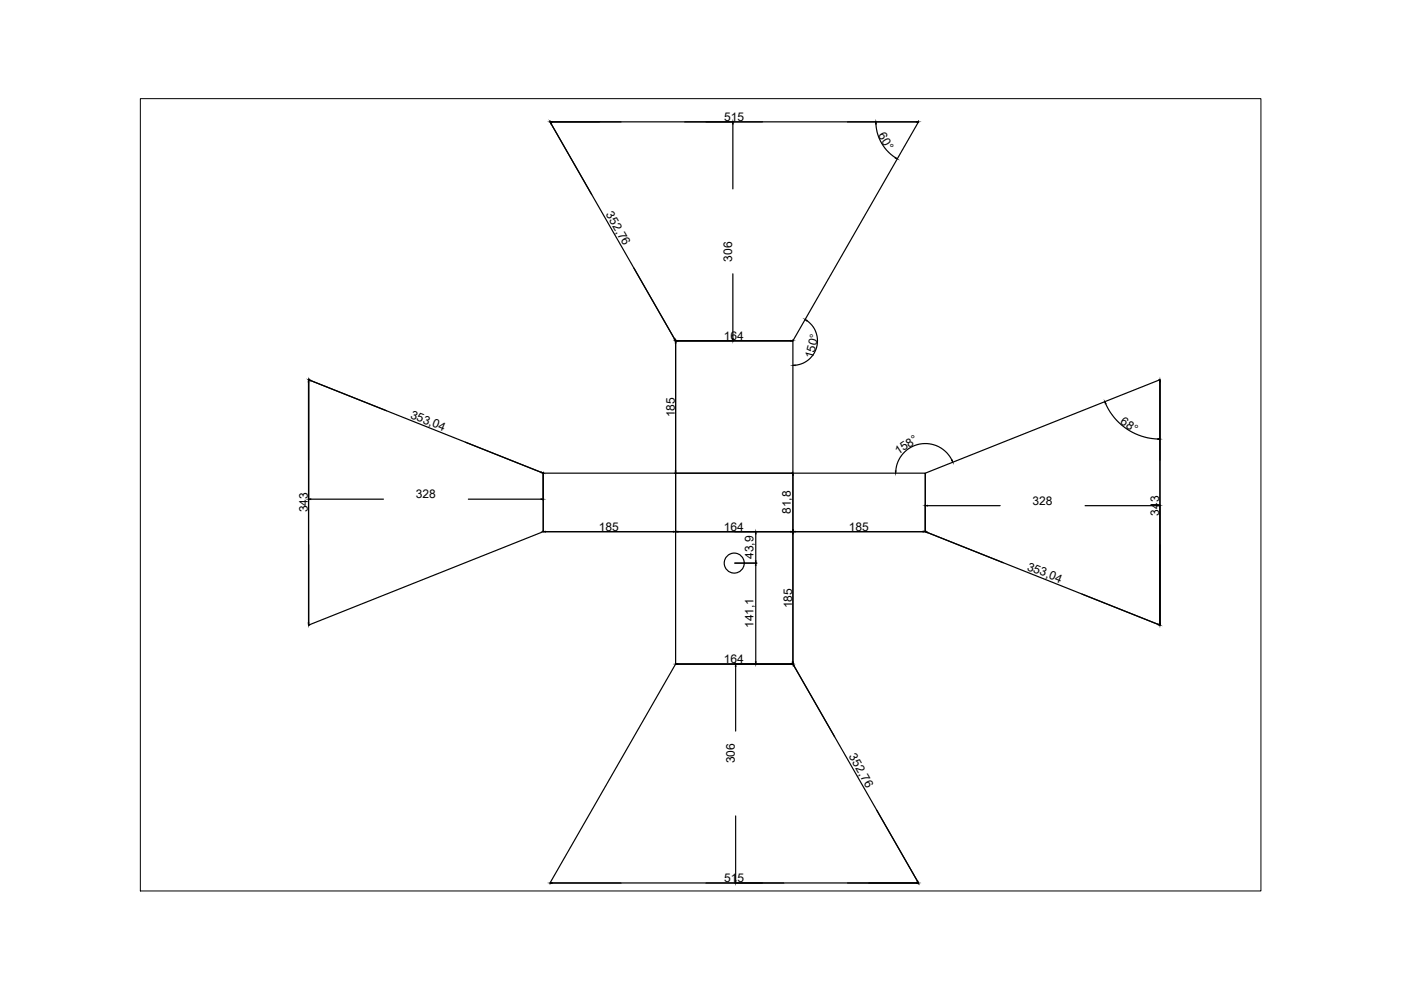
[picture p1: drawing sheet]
<svg xmlns="http://www.w3.org/2000/svg" width="297mm" height="210mm" viewBox="0 0 297 210" stroke-linecap="round" stroke-linejoin="round" font-family="sans-serif">
<!-- layer: 0 -->
<g fill="none" stroke="#000" stroke-width=".25">
<path d="M116.6 25.8h78.1l-26.6 46.5h-24.9zM116.6 25.6v.1M116.7 25.8h15M116.8 25.7l-.1 .1M116.8 26.2l8.7 15M145.2 25.8h16.5M155.4 26.3v13.8M179.7 25.8h14.6M185.7 26.3a9.1 9.1 0 0 0 4.2 7.1M194.7 25.6v.1M134.4 56.9l8.6 15M155.4 58.1v13.7"/>
<path d="M143 72.3h.1M143.2 72.3h24.9v28h-24.9zM143.2 72v.1M143.2 72.7v27.2M143.4 72.3h24.3M143.4 72.2h-.1M168.1 72v.1M171.1 68a5.2 5.2 0 0 1 2 5.6 5.2 5.2 0 0 1-4.5 3.8M65.4 80.5l49.8 19.8v12.4l-49.8 19.8zM65.4 80.5v52M65.5 80.3v.1M65.5 80.5h.2"/>
<path d="M65.8 80.7l16.1 6.4M98.7 93.8l16.1 6.4M201.8 97.6a6.3 6.3 0 0 0-6.8-3.4 6.3 6.3 0 0 0-5.1 5.7M234.4 85.6a12.6 12.6 0 0 0 11.1 7.5M245.7 80.5h.1M245.9 80.5v52M65.9 105.8h15.4M99.3 105.8h15.4M115.2 100.3h28v12.4h-28zM115.2 100.4v5.7M115.2 112.5v.1M115.3 100.1l-.1 .1"/>
<path d="M115.6 112.7h27.2M143 100.3h.1M143.2 100.3h24.9v12.4h-24.9zM143.2 112.7h24.9v28.1h-24.9zM143.2 112.5v.1M143.7 112.7h24M155.8 119.4h4.7M160.2 113.2v5.7M160.2 119.8v20.5M167.9 112.7h.1M167.9 100.3h.1M168.1 100.3h28.1v12.4h-28.1"/>
<path d="M168.1 100.8v11.5M168.1 112.5v.1M168.1 113.2v27.1M168.2 112.7h.1M168.6 112.7h27.1M196.2 100.3l49.7-19.8v52l-49.7-19.8zM196.2 107v5.6M196.3 112.5l-.1 .1M196.6 112.9l16.1 6.4M196.6 107.2h15.5M230.1 107.2h15.4M65.5 132.5h.2"/>
<path d="M229.4 126l16.1 6.4M245.7 132.5h.1M246 132.3v.1M143.2 140.8h24.9l26.6 46.4h-78.1zM143.2 140.6v.1M143.7 140.8h24.3M156 141.2v13.8M168 140.8l-.1 .1M168.1 140.6v.1M168.2 140.8h.1M168.3 141.2l8.6 15M156 173v13.8"/>
<path d="M185.9 171.8l8.6 15M116.6 187.3v.1M117.1 187.2h14.6M149.7 187.2h16.5M179.7 187.2h14.9M194.6 187.3h-.1M194.7 187.3v.1"/>
<circle cx="155.7" cy="119.4" r="2.12"/>
</g>
<g fill="#000" stroke="#000" stroke-width=".21">
<path d="M116.6 25.8l.3 .4-.1 .1zM116.6 25.8h.5v.1zM155.4 25.8l.1 .5h-.2zM185.7 25.8l.1 .5h-.2zM189.9 33.4l.3 .3-.4-.2zM194.3 25.8h.4l-.4 .1zM142.9 71.9l.2-.1 .1 .5zM143.2 72.3l.1 .4h-.1zM143.2 72.3l.5-.1v.1zM155.3 71.8h.2l-.1 .5zM167.7 72.2l.4 .1h-.4zM168.1 77.5l.5-.1v.1z"/>
<path d="M170.7 67.7l.4 .2v.2zM65.4 80.5l.1 .5h-.2zM65.4 80.5l.5 .1-.1 .2zM143.2 99.9h.1l-.1 .4zM189.8 99.9h.2l-.1 .4zM201.8 97.6h.1l.1 .4zM234.2 85.2l.3 .4h-.2zM245.5 93l.4 .1-.4 .1zM245.9 80.5l.1 .5h-.1zM65.4 105.8h.5v.1zM114.7 105.8h.5l-.5 .1zM114.8 100.1l.4 .2-.5-.1z"/>
<path d="M115.2 112.7h.4v.1zM142.8 112.7h.4l-.4 .1zM143.2 112.7h.5v.1zM160.2 112.7l.1 .5h-.1zM160.2 118.9h.1l-.1 .5zM160.2 119.4l.1 .4h-.1zM167.7 112.7h.4l-.4 .1zM168 112.3h.2l-.1 .4zM168.1 100.3l.1 .5h-.2zM168.1 112.7l.1 .5h-.2zM168.1 112.7h.5v.1zM195.7 112.7h.5l-.5 .1z"/>
<path d="M196.2 107.2l.4-.1v.2zM196.2 112.7l.4 .1v.2zM245.5 107.1l.4 .1-.4 .1zM65.3 132.1h.2l-.1 .4zM245.5 132.3l.4 .2-.4-.1zM245.9 132.1h.1l-.1 .4zM143.2 140.8l.5-.1v.2zM156 140.8v.4h-.1zM160.2 140.3h.1l-.1 .5zM167.7 140.7l.4 .1-.4 .1zM168 140.3h.2l-.1 .5zM168.1 140.8l.3 .4h-.1z"/>
<path d="M116.6 187.2l.5-.1v.2zM155.9 186.8h.1v.4zM194.3 187.1l.4 .1-.4 .1zM194.4 186.9l.2-.1 .1 .4z"/>
</g>
<path d="M29.8 20.9h237.5v168h-237.5z" fill="none" stroke="#000" stroke-width=".21"/>
<g font-size="2.5">
<text x="153.6" y="25.7">515</text>
<text x="186.1" y="28.7" transform="rotate(60 186.1 28.7)">60°</text>
<text x="128.4" y="45.4" transform="rotate(60 128.4 45.4)">352,76</text>
<text x="155.2" y="55.5" transform="rotate(-90 155.2 55.5)">306</text>
<text x="153.5" y="72.1">164</text>
<text x="172.3" y="76.2" transform="rotate(-75 172.3 76.2)">150°</text>
<text x="86.9" y="88.5" transform="rotate(22 86.9 88.5)">353,04</text>
<text x="143.1" y="88.5" transform="rotate(-90 143.1 88.5)">185</text>
<text x="237.4" y="89.8" transform="rotate(34 237.4 89.8)">68°</text>
<text x="190.4" y="96.4" transform="rotate(-33 190.4 96.4)">158°</text>
<text x="88.2" y="105.7">328</text>
<text x="218.9" y="107.1">328</text>
<text x="65.3" y="108.7" transform="rotate(-90 65.3 108.7)">343</text>
<text x="127" y="112.6">185</text>
<text x="153.5" y="112.6">164</text>
<text x="167.6" y="109" transform="rotate(-90 167.6 109)">81,8</text>
<text x="179.9" y="112.6">185</text>
<text x="245.8" y="109.3" transform="rotate(-90 245.8 109.3)">343</text>
<text x="159.8" y="118.5" transform="rotate(-90 159.8 118.5)">43,9</text>
<text x="217.6" y="120.8" transform="rotate(22 217.6 120.8)">353,04</text>
<text x="168" y="129" transform="rotate(-90 168 129)">185</text>
<text x="159.8" y="133.2" transform="rotate(-90 159.8 133.2)">141,1</text>
<text x="153.5" y="140.6">164</text>
<text x="155.8" y="161.8" transform="rotate(-90 155.8 161.8)">306</text>
<text x="179.9" y="160.4" transform="rotate(60 179.9 160.4)">352,76</text>
<text x="153.6" y="187.1">515</text>
</g>
</svg>
